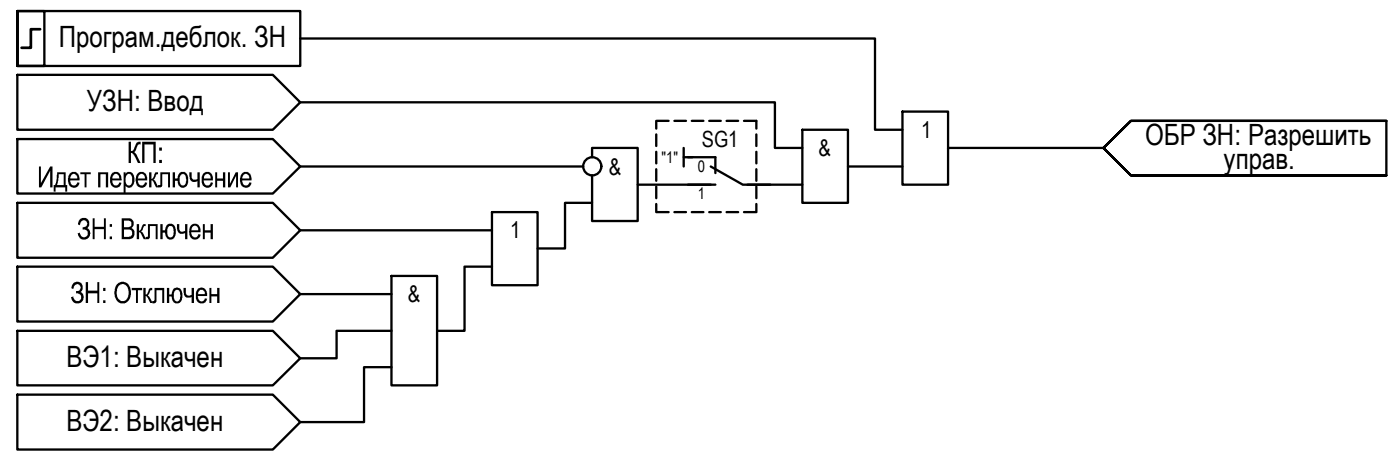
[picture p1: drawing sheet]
<svg xmlns="http://www.w3.org/2000/svg" width="153mm" height="51mm" viewBox="0 0 153 51" stroke-linecap="round" stroke-linejoin="round" font-family="sans-serif">
<!-- layer: TEXT -->
<g fill="#000">
<path d="M4.3 18.2h.2v1.8l1-1.8h.3v2.3h-.3v-1.8l-1 1.8h-.2zM8.8 18.9h1.1v.2h-.4v1.4h-.2v-1.4h-.5zM10.7 18.9h1.1v1.6h-.2v-1.4h-.6v1.4h-.3zM16.3 18.9h.3v.7l.2-.2a.44 .44 0 0 1 .5-.5v.2h-.2l-.1 .4-.2 .2 .3 .2 .2 .6h-.2l-.4-.7h-.1v.7h-.3zM17.6 18.9h1v1.6h-.2v-1.4h-.6v.8a.4 .4 0 0 1-.4 .6h-.1v-.2a.19 .19 0 0 0 .3-.1 .19 .19 0 0 0 0-.2zM20.7 18.9h.3v.3a.39 .39 0 0 0 .1 .4 .39 .39 0 0 0 .5 0v-.7h.3v1.6h-.3v-.7l-.1 .1a.57 .57 0 0 1-.8-.6zM23.6 18.9h.2v.6h.6v-.6h.3v1.6h-.3v-.7h-.6v.7h-.2zM25 18.9h.2v1.2l.6-1.2h.3v1.6h-.2v-1.3l-.7 1.3h-.2zM19.4 24.5h.2v.3a.41 .41 0 0 0 .2 .5 .41 .41 0 0 0 .5 0v-.8h.2v1.7h-.2v-.7l-.2 .1a.52 .52 0 0 1-.5-.1 .52 .52 0 0 1-.2-.5zM20.1 31.5h.3v.4a.35 .35 0 0 0 .1 .4 .35 .35 0 0 0 .4 0l.1-.8h.2v1.7h-.2v-.7l-.3 .1a.47 .47 0 0 1-.6-.5zM22.2 24.5h.2v.7h.7v-.7h.2v1.7h-.2v-.7h-.7v.7h-.2zM22.9 31.5h.2v.7h.7v-.7h.2v1.7h-.2v-.7h-.7v.7h-.2z"/>
<path d="M6.3 18.9h.9v1.4h.2v.7h-.3v-.5h-1v.5h-.2v-.7h.1l.1-.3zM6.4 19.1v.7l-.2 .5h.8v-1.2z"/>
<path d="M7.6 19h.1a.62 .62 0 0 1 .6-.1 .62 .62 0 0 1 .4 .6v.3h-1a.47 .47 0 0 0 .5 .5l.3-.3h.2v.1a.6 .6 0 0 1-.7 .5 .6 .6 0 0 1-.5-.7l-.1-.4zM7.9 19.1l-.2 .2v.2h.8a.42 .42 0 0 0-.6-.4z"/>
<path d="M12.2 19.1a.59 .59 0 0 1 .7-.2 .59 .59 0 0 1 .4 .6v.3h-1a.39 .39 0 0 0 .3 .5 .39 .39 0 0 0 .5-.3h.2a.63 .63 0 0 1-.8 .5 .63 .63 0 0 1-.4-.7v-.4zM12.5 19.1l-.1 .1-.1 .3h.8a.39 .39 0 0 0-.2-.4 .39 .39 0 0 0-.4 0z"/>
<path d="M15.1 19a.63 .63 0 0 1 .7-.1 .63 .63 0 0 1 .3 .6v.3h-1a.4 .4 0 0 0 .3 .5 .4 .4 0 0 0 .5-.3h.2v.1a.61 .61 0 0 1-.7 .4 .61 .61 0 0 1-.5-.6v-.4zM15.3 19.1l-.2 .2v.2h.8a.42 .42 0 0 0-.6-.4z"/>
<path d="M18.9 18.9h.3v.6h.2l.1-.1a.57 .57 0 0 1 .6-.6 .57 .57 0 0 1 .5 .7v.5l-.2 .4a.57 .57 0 0 1-.7 .1 .57 .57 0 0 1-.2-.7h-.3v.7h-.3zM19.9 19.1a.9 .9 0 0 0 0 1.2 .46 .46 0 0 0 .5-.6v-.1a.45 .45 0 0 0-.4-.6z"/>
<path d="M22.3 19a.62 .62 0 0 1 .8-.1 .62 .62 0 0 1 .2 .7v.2h-1a.44 .44 0 0 0 .6 .5l.2-.3h.2l-.1 .2a.62 .62 0 0 1-.7 .3 .62 .62 0 0 1-.4-.7v-.5zM22.5 19.1l-.2 .2v.2h.8a.41 .41 0 0 0-.2-.4 .41 .41 0 0 0-.4 0z"/>
<path d="M26.5 19a.63 .63 0 0 1 .7-.1 .63 .63 0 0 1 .4 .6v.3h-1.1a.39 .39 0 0 0 .3 .5 .39 .39 0 0 0 .5-.2v-.1h.3l-.1 .1a.61 .61 0 0 1-.7 .4 .61 .61 0 0 1-.5-.6v-.4zM26.7 19.1l-.1 .2-.1 .2h.8a.39 .39 0 0 0-.1-.4 .39 .39 0 0 0-.5 0z"/>
<path d="M13.5 18.9h.3v.2a.5 .5 0 0 1 .6-.2 .5 .5 0 0 1 .3 .5v.5l-.1 .4a.44 .44 0 0 1-.4 .3 .44 .44 0 0 1-.4-.3v.8h-.3zM13.9 19.1l-.1 .4v.3a.37 .37 0 0 0 .1 .4 .37 .37 0 0 0 .5-.1l.1-.4a.49 .49 0 0 0-.4-.7z"/>
<path d="M17.6 24.5h.2v.7h.3l.1-.3a.56 .56 0 0 1 .6-.4 .56 .56 0 0 1 .5 .6v.4a.59 .59 0 0 1-.3 .6 .59 .59 0 0 1-.7 0l-.1-.2-.1-.4h-.3v.7h-.2zM18.5 24.7l-.1 .2-.1 .5a.4 .4 0 0 0 .4 .6 .61 .61 0 0 0 .3-.8 .38 .38 0 0 0-.5-.5z"/>
<path d="M18.3 31.5h.2v.7h.3v-.2a.55 .55 0 0 1 .6-.5 .55 .55 0 0 1 .5 .5l.1 .6-.2 .4a.57 .57 0 0 1-.6 .2 .57 .57 0 0 1-.4-.6v-.1h-.3v.7h-.2zM19.3 31.7l-.1 .1a.95 .95 0 0 0 .1 1.2 .41 .41 0 0 0 .5-.5l-.1-.3a.4 .4 0 0 0-.4-.5z"/>
<path d="M20.9 24.6l.2-.1a.69 .69 0 0 1 .9 .9h-1.1a.45 .45 0 0 0 .2 .5 .45 .45 0 0 0 .5 0l.1-.3 .3 .1a.62 .62 0 0 1-.8 .5 .62 .62 0 0 1-.5-.7l.1-.6zM21.2 24.7l-.2 .2-.1 .3h.8a.39 .39 0 0 0-.1-.4 .39 .39 0 0 0-.4-.1z"/>
<path d="M21.6 31.7a.64 .64 0 0 1 .8-.1 .64 .64 0 0 1 .3 .7v.1l-1 .1a.42 .42 0 0 0 .2 .4 .42 .42 0 0 0 .4 0l.1-.2h.3l-.1 .1a.62 .62 0 0 1-.7 .4 .62 .62 0 0 1-.4-.7v-.5zM21.9 31.7l-.1 .2-.1 .3h.7a.4 .4 0 0 0-.5-.5z"/>
</g>
<!-- layer: 0 -->
<g fill="none" stroke="#000" stroke-width=".25">
<path d="M1.9 15.2h28l3 3-3 3h-28zM1.9 1.2v6h3v-6h-3h31v6h-31zM1.9 8.2h28l3 3-3 3h-28zM32.9 11.2h52v5h3M32.9 4.2h62.9v10h3M32.9 18.2h31M64.8 17.2v-1h5v8h-5v-5M71.9 14.7v1.3M71.9 16.6v1.3M71.9 18.5v1.3M73.2 13.2h-1.3v.9M73.9 13.2h1.2"/>
<path d="M74.9 16.2v2M74.9 17.2h1M75.8 13.2h1.2M77.7 13.2h1.2M79.6 13.2h1.2M81.5 13.2h1.3v.9M82.8 14.7v1.3M82.8 16.6v1.3M82.8 18.5v1.3M87.9 14.2h5v8h-5zM92.9 18.2h5.9M98.8 12.2h5v8h-5z"/>
<path d="M103.8 16.2h17.1M151.8 13.2h-27.9l-3 3 3 3h27.9v-6h-27.9l-3 3 3 3h27.9M1.9 29.2h28l3 3-3 3h-28zM1.9 36.2h28l3 3-3 3h-28zM1.9 22.2h28l3 3-3 3h-28zM32.9 32.2h10M32.9 25.2h21M42.9 30.2h5v12h-5zM42.9 36.2h-6v3h-4M53.9 23.2h5v8h-5zM53.9 29.2h-3v7h-3M64.8 22.2h-2.9v5h-3"/>
<path d="M69.8 20.2h8M71.9 22.3v.9h1.3M71.9 20.4v1.3M73.9 23.2h1.2M75.8 23.2h1.2M77.7 23.2h1.2M79.6 23.2h1.2M81.9 20.2h6M82.8 22.3v.9h-1.3M82.8 20.4v1.3M1.9 43.2h28l3 3-3 3h-28zM42.9 40.2h-3v6h-7"/>
<circle cx="64.9" cy="18.2" r=".99"/>
</g>
<path d="M4.4 3.2h-1v2h-1" fill="none" stroke="#000" stroke-width=".3"/>
<path d="M75.3 17.2h3.1v1.7M77.8 18.2l3.6 2h3M75.3 20.2h3.1" fill="none" stroke="#000" stroke-width=".25"/>
<g font-size="3.2">
<text x="6.4" y="5.2">Програм.деблок. ЗН</text>
<text x="9.5" y="12.2">УЗН: Ввод</text>
<text x="13.9" y="17.8">КП</text>
<text x="17.2" y="17.8">:</text>
<text x="125.4" y="15.9">ОБР ЗН: Разрешить</text>
<text x="134" y="18.5">управ.</text>
<text x="8.4" y="26.2">ЗН : Включен</text>
<text x="7.7" y="33.2">ЗН : Отключен</text>
<text x="7.3" y="40.2">ВЭ1: Выкачен</text>
<text x="7.3" y="47.2">ВЭ2: Выкачен</text>
</g>
<g font-size="2.5">
<text x="89.7" y="17.1">&amp;</text>
<text x="100.9" y="15.1">1</text>
<text x="66.7" y="19.1">&amp;</text>
<text x="55.9" y="26.1">1</text>
<text x="44.7" y="33.1">&amp;</text>
</g>
<text font-size="2.4" x="76.9" y="16.1">SG1</text>
<g font-size="1.7">
<text x="72.5" y="17.8">&quot;1&quot;</text>
<text x="76.4" y="18.8">0</text>
<text x="76.4" y="21.8">1</text>
</g>
</svg>
